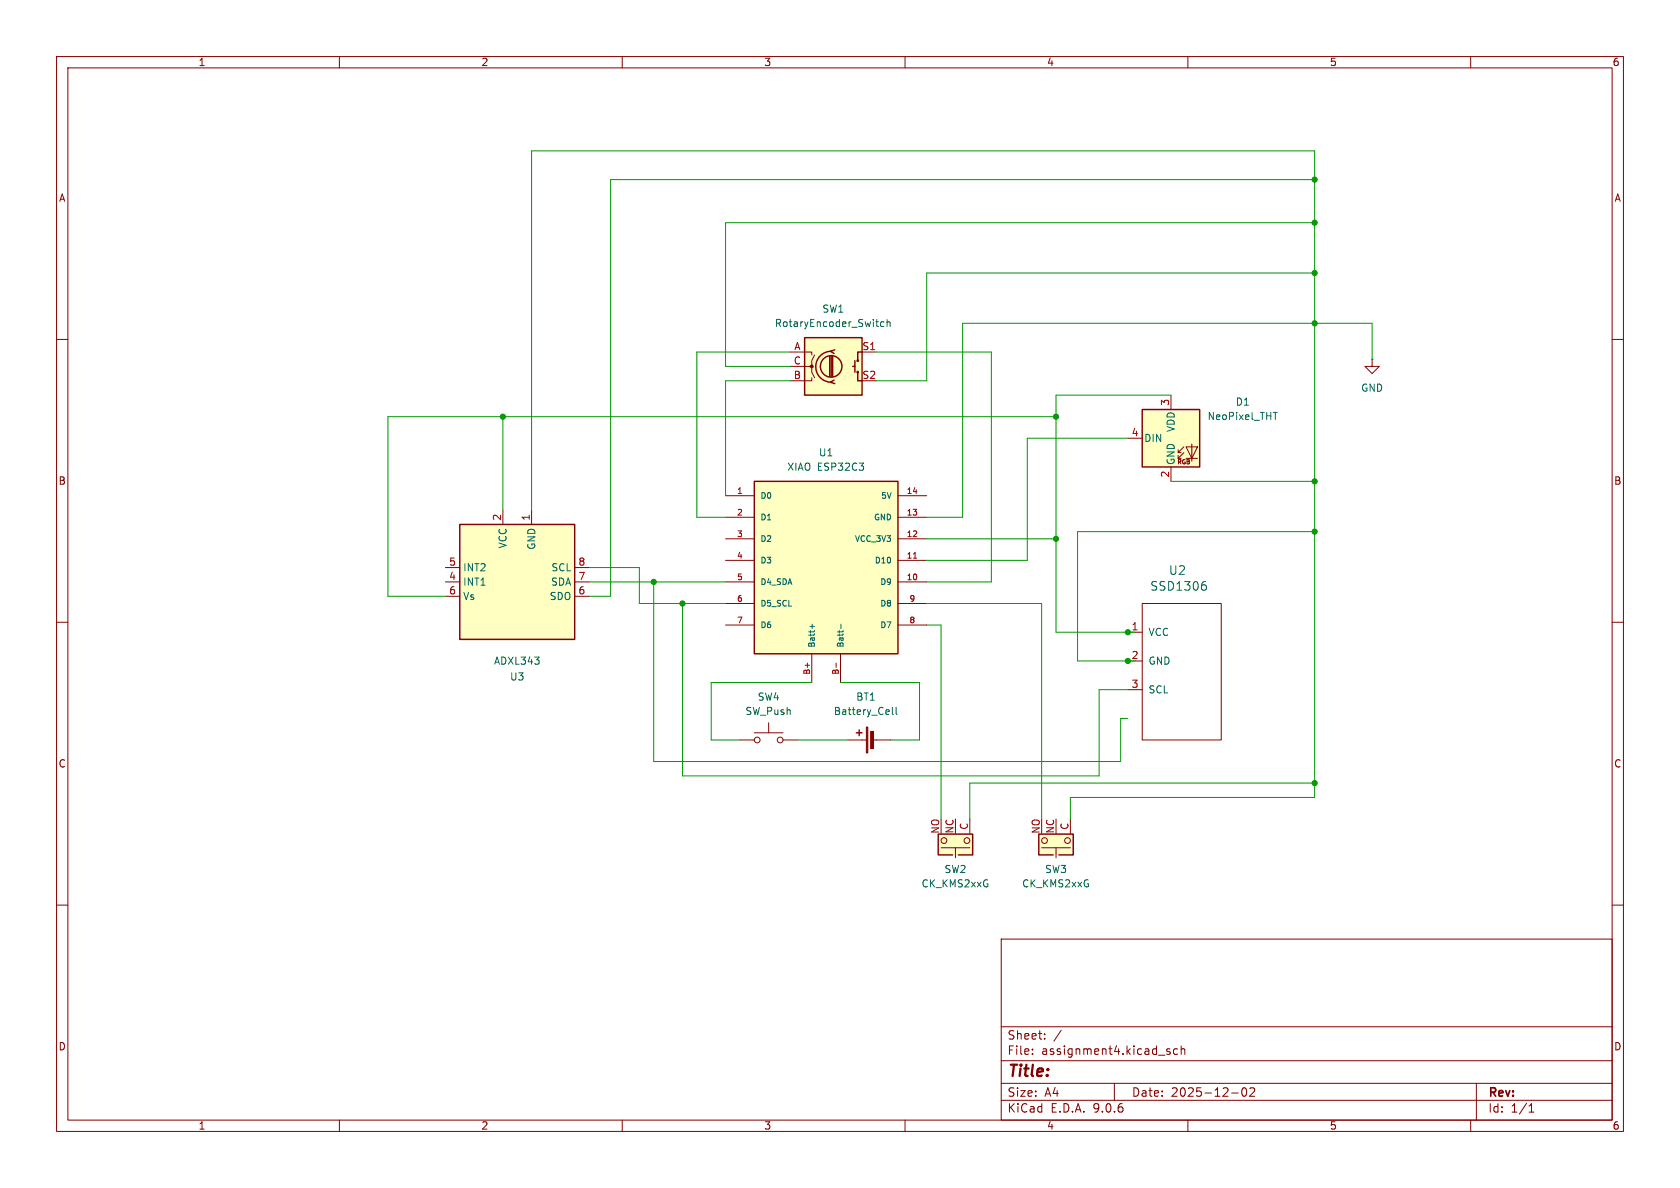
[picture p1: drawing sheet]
<svg xmlns="http://www.w3.org/2000/svg" width="297mm" height="210mm" viewBox="0 0 297 210" stroke-linecap="round" stroke-linejoin="round" font-family="sans-serif">
<g fill="none" stroke="#840000" stroke-width=".18">
<path d="M10 10h277v190h-277zM12 12h273v186h-273zM60 10v2M110 10v2M160 10v2M210 10v2M260 10v2M10 60h2M285 60h2M10 110h2M285 110h2M10 160h2"/>
<path d="M177 166h108v32h-108zM285 160h2M60 198v2M110 198v2M160 198v2M177 194.5h108M177 191.5h108M177 187.5h108M177 181.5h108M182.5 186.3v.1M182.5 185.5v.1M184.7 183.6v.1"/>
<path d="M184.7 182.8v.1M187.6 182.1l-1.3 2M197 191.5v3M206.3 185.8l.5 .2 .1 .1-.1 .2-.4 .1M206.3 185.5h.5M208.2 185.5l-.5-.1-.2 .3v.4l.1 .2h.6M208.8 185.5l.2-.1 .4 .1 .1 .9M208.8 184.9v1.5M210 198v2M217.7 193.2h1.2M219.7 192.4l.2-.1a.81 .81 0 0 1 .6 .6 .81 .81 0 0 1-.3 .8l-.2 .1a.81 .81 0 0 1-.3-1.4zM221 192.4l.5-.1 .2 .1 .1 .3-.9 1.1h.9"/>
<path d="M260 198v2M261 191.5v6.5M270.3 196.6h.9M270.3 195.5l.4-.4v1.5"/>
</g>
<path d="M81.3 92.7h20.3v20.3h-20.3z" fill="#ffffc2"/>
<path d="M81.3 92.7h20.3v20.3h-20.3z" fill="none" stroke="#840000" stroke-width=".25"/>
<path d="M88.9 90.2v2.5M94 90.2v2.5M78.7 105.4h2.6M78.7 102.9h2.6M78.7 100.3h2.6M101.6 105.4h2.5M101.6 102.9h2.5M101.6 100.3h2.5" fill="none" stroke="#840000" stroke-width=".18"/>
<path d="M165.9 147.3h6.1v3.8h-6.1z" fill="#ffffc2"/>
<g fill="none" stroke="#840000" stroke-width=".18">
<path d="M166.4 149.9h5M168.9 149.9v1.7M171.4 144.8v2.5"/>
<circle cx="166.9" cy="148.6" r=".51"/>
<circle cx="170.9" cy="148.6" r=".51"/>
</g>
<path d="M168.4 151.1h-2.5v-3.7h6.1v3.7h-2.6" fill="none" stroke="#840000" stroke-width=".25"/>
<path d="M183.6 147.3h6.1v3.8h-6.1z" fill="#ffffc2"/>
<g fill="none" stroke="#840000" stroke-width=".18">
<path d="M130.8 130.8h2.5M133.3 129.5h5.1M135.9 127.8v1.7M138.4 130.8h2.6M184.1 149.9h5.1M186.7 149.9v1.7M189.2 144.8v2.5"/>
<circle cx="133.9" cy="130.8" r=".51"/>
<circle cx="137.9" cy="130.8" r=".51"/>
<circle cx="184.7" cy="148.6" r=".51"/>
<circle cx="188.7" cy="148.6" r=".51"/>
</g>
<path d="M186.2 151.1h-2.6v-3.7h6.1v3.7h-2.5" fill="none" stroke="#840000" stroke-width=".25"/>
<path d="M142.2 59.7h10.2v10.2h-10.2z" fill="#ffffc2"/>
<g fill="none" stroke="#840000" stroke-width=".25">
<path d="M142.2 59.7h10.2v10.2h-10.2zM146.7 63v3.5M146.9 62.1a2.73 2.73 0 0 0-2.7 2.7 2.73 2.73 0 0 0 2.7 2.8M146.9 63v3.5M147.2 63v3.5M147.4 67.2l-.6 .4 .8 .2M147.6 61.8l-.8 .3 .6 .4M150.7 64.8h.4M151.1 63.8v2M151.6 65.8v1.5h.8M152.4 62.2h-.8v1.6"/>
<circle cx="146.9" cy="64.8" r="1.9"/>
<circle cx="151.6" cy="65.8" r=".13"/>
<circle cx="151.6" cy="63.8" r=".13"/>
</g>
<path d="M139.7 62.2h3.8v.5M139.7 64.8h3.8v1l.5 1M143.5 66.8v.5h-3.8M144 62.7l-.5 1.1v1h-.5M152.4 62.2h2.5" fill="none" stroke="#840000" stroke-width=".18"/>
<circle cx="143.5" cy="64.8" r=".25" fill="#840000" stroke="#840000" stroke-width=".18"/>
<path d="M156.3 56.9h-.4l-.2 .2 .1 .6h.5M156.8 57l.2-.1h.3l.1 .8M156.8 56.5v1.2" fill="none" stroke="#006464" stroke-width=".18"/>
<path d="M201.9 72.4h10.2v10.2h-10.2z" fill="#ffffc2"/>
<path d="M201.9 72.4h10.2v10.2h-10.2zM151.4 129.5h1M151.9 129v1" fill="none" stroke="#840000" stroke-width=".25"/>
<g fill="none" stroke="#840000" stroke-width=".18">
<path d="M199.4 77.5h2.5M207 69.9v2.5M209.3 79l-1 1v-.5M209.7 79h2l-1 2zM210.7 78.5v3M242.6 63.5v1.3h1.2l-1.2 1.2-1.3-1.2h1.3M242.6 63.5h.1M207 82.6v2.5M208.3 80h.5M208.3 81h.5M209.3 80l-1 1v-.5M209.7 81h2"/>
<path d="M199.4 111.8h2.5M199.4 116.8h2.5M201.9 106.7h14v24.1h-14zM149.9 130.8h3.3M154.2 130.8h3.3M199.4 121.9h2.5"/>
</g>
<path d="M225.1 72.9h.7M212.8 102.8h.3M213 103.4l.3 .3v.3l-.3 .3M157.8 125v1.1l.1 .2M158.4 125v1.1l.2 .2" fill="none" stroke="#006464" stroke-width=".18"/>
<g fill="#840000" stroke="#840000" stroke-width=".18">
<path d="M153.2 128.5h.2v4.6h-.2z"/>
<path d="M153.9 129.3h.5v3h-.5z"/>
</g>
<path d="M133.3 85.1h25.4v30.5h-25.4z" fill="#ffffc2"/>
<path d="M133.3 85.1h25.4v30.5h-25.4z" fill="none" stroke="#840000" stroke-width=".25"/>
<g fill="none" stroke="#840000" stroke-width=".18">
<path d="M128.3 87.6h5M128.3 91.4h5M128.3 95.3h5M128.3 99.1h5M158.7 87.6h5.1M158.7 91.4h5.1M158.7 95.3h5.1M158.7 99.1h5.1M128.3 102.9h5M128.3 106.7h5M128.3 110.5h5M143.5 115.6v5.1"/>
<path d="M148.6 115.6v5.1M158.7 102.9h5.1M158.7 106.7h5.1M158.7 110.5h5.1"/>
</g>
<path d="M161.5 98.7h.6M147.8 117.2v.8" fill="none" stroke="#a90000" stroke-width=".18"/>
<path d="M143.2 110.7h.8M143.6 110.3v.8M148.7 110.3v.8" fill="none" stroke="#006464" stroke-width=".18"/>
<g fill="none" stroke="#009600" stroke-width=".18">
<path d="M232.4 39.4h-104.1v25.4h11.4M232.4 31.8h-124.5v73.6h-3.8M232.4 48.3h-68.6v19h-8.9M88.9 73.7v16.5M139.7 62.2h-16.5v29.2h5.1M139.7 67.3h-11.4v20.3M154.9 62.2h20.4v40.7h-11.5M186.7 73.7h-118.1v31.7h10.1M199.4 77.5h-17.8v21.6h-17.8M207 69.9h-20.3v41.9h14M242.6 63.5v-6.3h-72.4v34.2h-6.4M94 90.2v-63.5h138.4v114.3h-43.2v3.8"/>
<path d="M163.8 95.3h22.9M207 85.1h25.4M232.4 94h-41.9v22.8h8.9M104.1 100.3h8.9v6.4h15.3M104.1 102.9h24.2M115.6 102.9v31.7h82.5v-7.6h1.3M120.6 106.7v30.5h73.7v-15.3h5.1M163.8 106.7h20.3v38.1M163.8 110.5h2.6v34.3M141 130.8h8.9M143.5 120.7h-17.8v10.1h5.1M148.6 120.7h14v10.1h-5.1"/>
<path d="M232.4 138.4h-61v6.4"/>
</g>
<g fill="#009600" stroke="#009600" stroke-width=".18">
<circle cx="115.6" cy="102.9" r=".46"/>
<circle cx="88.9" cy="73.7" r=".46"/>
<circle cx="120.6" cy="106.7" r=".46"/>
<circle cx="232.4" cy="48.3" r=".46"/>
<circle cx="232.4" cy="39.4" r=".46"/>
<circle cx="186.7" cy="95.3" r=".46"/>
<circle cx="232.4" cy="57.2" r=".46"/>
<circle cx="232.4" cy="85.1" r=".46"/>
<circle cx="232.4" cy="94" r=".46"/>
<circle cx="232.4" cy="31.8" r=".46"/>
<circle cx="186.7" cy="73.7" r=".46"/>
<circle cx="199.4" cy="111.8" r=".46"/>
<circle cx="232.4" cy="138.4" r=".46"/>
<circle cx="199.4" cy="116.8" r=".46"/>
</g>
<text font-size="2.8" fill="#840000" x="178" y="190.9">Title:</text>
<g font-size="2.1" fill="#006464">
<text x="206.6" y="101.8">U2</text>
<text x="203.3" y="104.6">SSD1306</text>
</g>
<g font-size="2.1" fill="#840000">
<text x="178" y="184">Sheet:</text>
<text x="178" y="186.7">File:</text>
<text x="184.1" y="186.7">assignment4.kicad_sch</text>
<text x="178" y="196.9">KiCad</text>
<text x="178" y="194.1">Size:</text>
<text x="184.7" y="194.1">A4</text>
<text x="185.7" y="196.9">E.D.A.</text>
<text x="193.3" y="196.9">9.0.6</text>
<text x="200" y="194.1">Date:</text>
<text x="207" y="194.1">2025-12-02</text>
<text x="263" y="194.3">Rev:</text>
<text x="263" y="196.9">Id:</text>
<text x="267.1" y="196.9">1/1</text>
</g>
<g font-size="1.8" fill="#840000">
<text x="35" y="11.9">1</text>
<text x="85" y="11.9">2</text>
<text x="135" y="11.9">3</text>
<text x="185" y="11.9">4</text>
<text x="235" y="11.9">5</text>
<text x="285" y="11.9">6</text>
<text x="10.3" y="35.9">A</text>
<text x="285.3" y="35.9">A</text>
<text x="10.3" y="85.9">B</text>
<text x="285.3" y="85.9">B</text>
<text x="10.3" y="135.9">C</text>
<text x="285.3" y="135.9">C</text>
<text x="10.3" y="185.9">D</text>
<text x="285.3" y="185.9">D</text>
<text x="35" y="199.9">1</text>
<text x="85" y="199.9">2</text>
<text x="135" y="199.9">3</text>
<text x="185" y="199.9">4</text>
<text x="235" y="199.9">5</text>
<text x="285" y="199.9">6</text>
</g>
<g font-size="1.8" fill="#006464">
<text x="136.9" y="58">RotaryEncoder_Switch</text>
<text x="145.3" y="55.5">SW1</text>
<text x="218.4" y="71.9">D1</text>
<text x="240.5" y="69.4">GND</text>
<text x="207.9" y="76.5" transform="rotate(-90 207.9 76.5)">VDD</text>
<text x="213.4" y="74.5">NeoPixel_THT</text>
<text x="139.1" y="83.4">XIAO ESP32C3</text>
<text x="144.7" y="80.9">U1</text>
<text x="202.2" y="78.3">DIN</text>
<text x="207.9" y="82.3" transform="rotate(-90 207.9 82.3)">GND</text>
<text x="81.8" y="101.2">INT2</text>
<text x="89.8" y="97" transform="rotate(-90 89.8 97)">VCC</text>
<text x="94.8" y="97.3" transform="rotate(-90 94.8 97.3)">GND</text>
<text x="97.4" y="101.2">SCL</text>
<text x="81.8" y="106.3">Vs</text>
<text x="81.8" y="103.7">INT1</text>
<text x="97.1" y="106.3">SDO</text>
<text x="97.3" y="103.7">SDA</text>
<text x="202.9" y="112.6">VCC</text>
<text x="87.2" y="117.7">ADXL343</text>
<text x="202.9" y="117.7">GND</text>
<text x="90.1" y="120.5">U3</text>
<text x="133.9" y="124.1">SW4</text>
<text x="151.3" y="124.1">BT1</text>
<text x="202.9" y="122.8">SCL</text>
<text x="131.7" y="126.6">SW_Push</text>
<text x="147.3" y="126.6">Battery_Cell</text>
<text x="166.9" y="154.5">SW2</text>
<text x="184.7" y="154.5">SW3</text>
<text x="162.8" y="157.1">CK_KMS2xxG</text>
<text x="180.6" y="157.1">CK_KMS2xxG</text>
</g>
<g font-size="1.8" fill="#a90000">
<text x="140.2" y="64.5">C</text>
<text x="140.3" y="62">A</text>
<text x="152.4" y="62">S1</text>
<text x="140.2" y="67.1">B</text>
<text x="152.4" y="67.1">S2</text>
<text x="206.8" y="71.8" transform="rotate(-90 206.8 71.8)">3</text>
<text x="200" y="77.2">4</text>
<text x="206.8" y="84.5" transform="rotate(-90 206.8 84.5)">2</text>
<text x="88.6" y="92.1" transform="rotate(-90 88.6 92.1)">2</text>
<text x="93.7" y="92.1" transform="rotate(-90 93.7 92.1)">1</text>
<text x="79.3" y="100.1">5</text>
<text x="102.2" y="100.1">8</text>
<text x="79.3" y="105.2">6</text>
<text x="79.3" y="102.6">4</text>
<text x="102.2" y="105.2">6</text>
<text x="102.2" y="102.6">7</text>
<text x="200" y="111.5">1</text>
<text x="200" y="121.7">3</text>
<text x="166.1" y="147.5" transform="rotate(-90 166.1 147.5)">NO</text>
<text x="168.7" y="147.5" transform="rotate(-90 168.7 147.5)">NC</text>
<text x="171.2" y="146.8" transform="rotate(-90 171.2 146.8)">C</text>
<text x="183.9" y="147.5" transform="rotate(-90 183.9 147.5)">NO</text>
<text x="186.4" y="147.5" transform="rotate(-90 186.4 147.5)">NC</text>
<text x="189" y="146.8" transform="rotate(-90 189 146.8)">C</text>
</g>
<text font-size="1.8" fill="#009600" x="200" y="116.6">2</text>
<g font-size="1.4" fill="#a90000">
<text x="130.2" y="87.4">1</text>
<text x="160.2" y="87.4">14</text>
<text x="130.2" y="91.2">2</text>
<text x="130.2" y="95">3</text>
<text x="160.2" y="91.2">13</text>
<text x="160.2" y="95">12</text>
<text x="130.2" y="98.8">4</text>
<text x="160.2" y="98.8">11</text>
<text x="130.2" y="102.6">5</text>
<text x="130.2" y="106.4">6</text>
<text x="160.2" y="102.6">10</text>
<text x="160.7" y="106.4">9</text>
<text x="130.2" y="110.2">7</text>
<text x="160.7" y="110.2">8</text>
<text x="143.3" y="119.4" transform="rotate(-90 143.3 119.4)">B+</text>
<text x="148.3" y="119.4" transform="rotate(-90 148.3 119.4)">B-</text>
</g>
<g font-size="1.4" fill="#006464">
<text x="134.4" y="88.4">D0</text>
<text x="155.6" y="88.4">5V</text>
<text x="134.4" y="92.2">D1</text>
<text x="134.4" y="96">D2</text>
<text x="151" y="96">VCC_3V3</text>
<text x="154.4" y="92.2">GND</text>
<text x="134.4" y="99.8">D3</text>
<text x="154.5" y="99.8">D10</text>
<text x="134.4" y="103.6">D4_SDA</text>
<text x="134.4" y="107.4">D5_SCL</text>
<text x="155.5" y="103.6">D9</text>
<text x="155.5" y="107.4">D8</text>
<text x="134.4" y="111.2">D6</text>
<text x="155.5" y="111.2">D7</text>
<text x="144.2" y="114.6" transform="rotate(-90 144.2 114.6)">Batt+</text>
<text x="149.3" y="114.6" transform="rotate(-90 149.3 114.6)">Batt-</text>
</g>
<text font-size="1.1" fill="#840000" x="208" y="82.3">RGB</text>
</svg>
